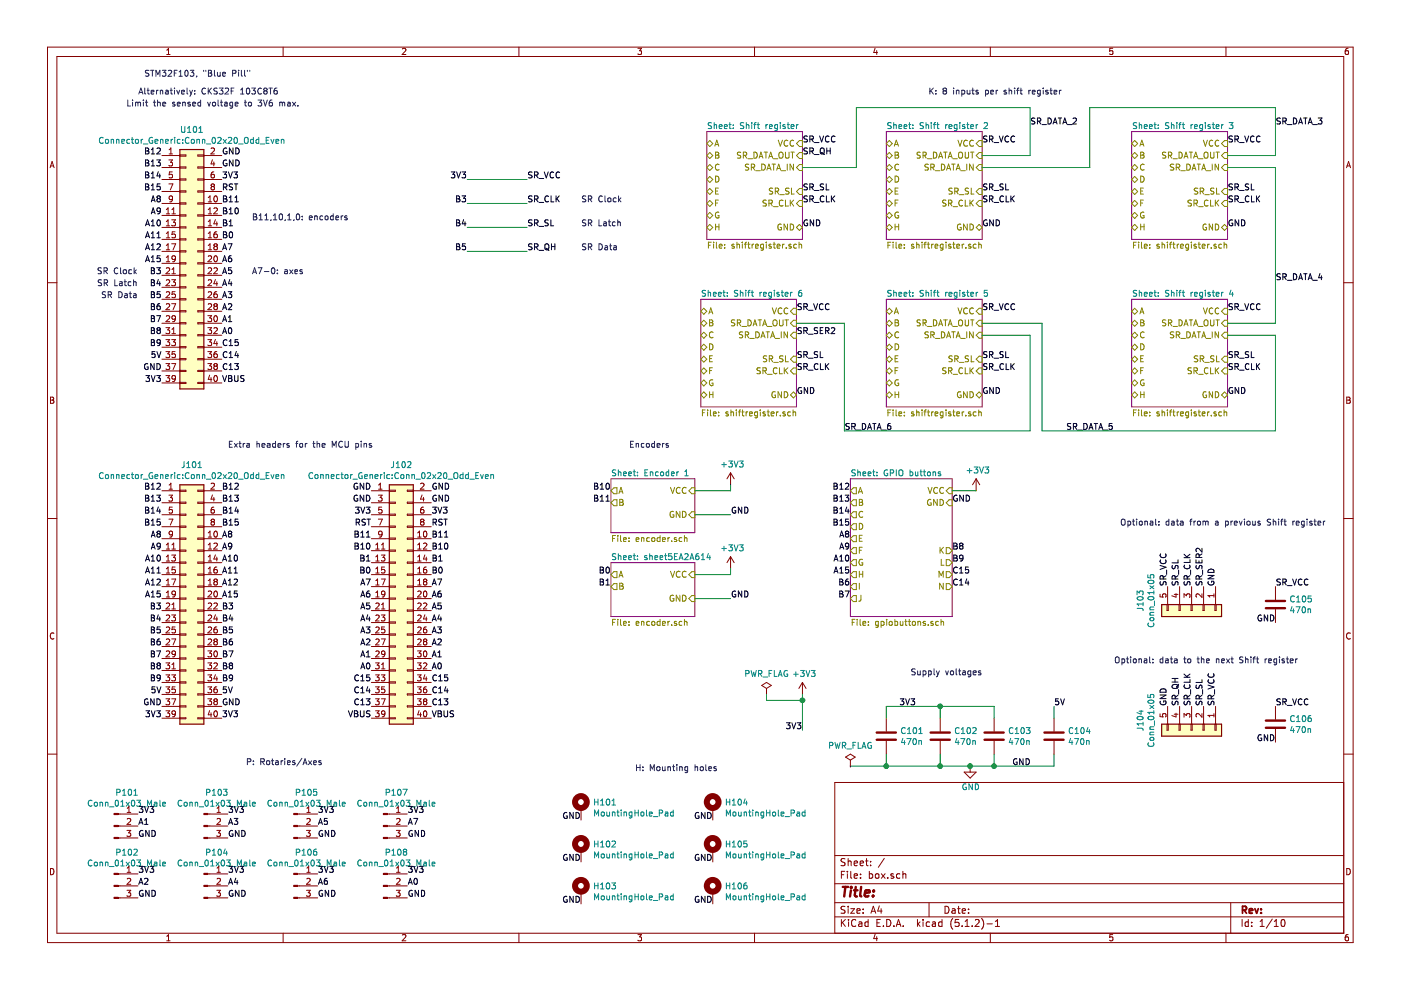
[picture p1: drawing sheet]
EESchema Schematic File Version 4
LIBS:box-cache
EELAYER 29 0
EELAYER END
$Descr A4 11693 8268
encoding utf-8
Sheet 1 10
Title ""
Date ""
Rev ""
Comp ""
Comment1 ""
Comment2 ""
Comment3 ""
Comment4 ""
$EndDescr
$Comp
L power:GND #PWR0104
U 1 1
P 8100 6400
F 0 "#PWR0104" H 8100 6150 50  0001 C CNN
F 1 "GND" H 8105 6227 50  0000 C CNN
F 2 "" H 8100 6400 50  0001 C CNN
F 3 "" H 8100 6400 50  0001 C CNN
	1    8100 6400
	1    0    0    -1  
$EndComp
Text Label 8450 6400 0    50   ~ 0
GND
Text Notes 7750 800  0    50   ~ 0
K: 8 inputs per shift register
Text Label 4400 1700 0    50   ~ 0
SR_CLK
Text Label 4400 1500 0    50   ~ 0
SR_VCC
$Comp
L Device:C C104
U 1 1
P 8800 6150
F 0 "C104" H 8915 6196 50  0000 L CNN
F 1 "470n" H 8915 6105 50  0000 L CNN
F 2 "Capacitor_SMD:C_0805_2012Metric_Pad1.15x1.40mm_HandSolder" H 8838 6000 50  0001 C CNN
F 3 "~" H 8800 6150 50  0001 C CNN
	1    8800 6150
	1    0    0    -1  
$EndComp
Text Label 4400 2100 0    50   ~ 0
SR_QH
Text Notes 4850 2100 0    50   ~ 0
SR Data
Text Notes 4850 1700 0    50   ~ 0
SR Clock
Text Label 4400 1900 0    50   ~ 0
SR_SL
$Comp
L Mechanical:MountingHole_Pad H101
U 1 1
P 4850 6750
F 0 "H101" H 4950 6799 50  0000 L CNN
F 1 "MountingHole_Pad" H 4950 6708 50  0000 L CNN
F 2 "MountingHole:MountingHole_3.2mm_M3_DIN965_Pad" H 4850 6750 50  0001 C CNN
F 3 "~" H 4850 6750 50  0001 C CNN
	1    4850 6750
	1    0    0    -1  
$EndComp
Text Label 4850 6850 2    50   ~ 0
GND
Text Label 4850 7200 2    50   ~ 0
GND
$Comp
L Connector_Generic:Conn_01x05 J103
U 1 1
P 9950 5100
F 0 "J103" H 9868 4675 50  0000 C CNN
F 1 "Conn_01x05" H 9868 4766 50  0000 C CNN
F 2 "Connector_PinSocket_2.54mm:PinSocket_1x05_P2.54mm_Horizontal" H 9950 5100 50  0001 C CNN
F 3 "~" H 9950 5100 50  0001 C CNN
	1    9950 5100
	0    1    1    0   
$EndComp
Text Notes 9350 4400 0    50   ~ 0
Optional: data from a previous Shift register
Text Label 10050 4900 1    50   ~ 0
SR_SER2
Text Label 10150 4900 1    50   ~ 0
GND
Text Label 9750 4900 1    50   ~ 0
SR_VCC
Text Label 9950 4900 1    50   ~ 0
SR_CLK
Text Label 9850 4900 1    50   ~ 0
SR_SL
$Comp
L Mechanical:MountingHole_Pad H102
U 1 1
P 4850 7100
F 0 "H102" H 4950 7149 50  0000 L CNN
F 1 "MountingHole_Pad" H 4950 7058 50  0000 L CNN
F 2 "MountingHole:MountingHole_3.2mm_M3_DIN965_Pad" H 4850 7100 50  0001 C CNN
F 3 "~" H 4850 7100 50  0001 C CNN
	1    4850 7100
	1    0    0    -1  
$EndComp
Text Label 4850 7550 2    50   ~ 0
GND
$Comp
L Mechanical:MountingHole_Pad H103
U 1 1
P 4850 7450
F 0 "H103" H 4950 7499 50  0000 L CNN
F 1 "MountingHole_Pad" H 4950 7408 50  0000 L CNN
F 2 "MountingHole:MountingHole_3.2mm_M3_DIN965_Pad" H 4850 7450 50  0001 C CNN
F 3 "~" H 4850 7450 50  0001 C CNN
	1    4850 7450
	1    0    0    -1  
$EndComp
Wire Wire Line
	3900 1500 4400 1500
Text Label 5950 7550 2    50   ~ 0
GND
$Comp
L Mechanical:MountingHole_Pad H106
U 1 1
P 5950 7450
F 0 "H106" H 6050 7499 50  0000 L CNN
F 1 "MountingHole_Pad" H 6050 7408 50  0000 L CNN
F 2 "MountingHole:MountingHole_3.2mm_M3_DIN965_Pad" H 5950 7450 50  0001 C CNN
F 3 "~" H 5950 7450 50  0001 C CNN
	1    5950 7450
	1    0    0    -1  
$EndComp
Text Label 5950 6850 2    50   ~ 0
GND
$Comp
L Mechanical:MountingHole_Pad H104
U 1 1
P 5950 6750
F 0 "H104" H 6050 6799 50  0000 L CNN
F 1 "MountingHole_Pad" H 6050 6708 50  0000 L CNN
F 2 "MountingHole:MountingHole_3.2mm_M3_DIN965_Pad" H 5950 6750 50  0001 C CNN
F 3 "~" H 5950 6750 50  0001 C CNN
	1    5950 6750
	1    0    0    -1  
$EndComp
Text Label 5950 7200 2    50   ~ 0
GND
$Comp
L Mechanical:MountingHole_Pad H105
U 1 1
P 5950 7100
F 0 "H105" H 6050 7149 50  0000 L CNN
F 1 "MountingHole_Pad" H 6050 7058 50  0000 L CNN
F 2 "MountingHole:MountingHole_3.2mm_M3_DIN965_Pad" H 5950 7100 50  0001 C CNN
F 3 "~" H 5950 7100 50  0001 C CNN
	1    5950 7100
	1    0    0    -1  
$EndComp
$Comp
L Connector_Generic:Conn_01x05 J104
U 1 1
P 9950 6100
F 0 "J104" H 9868 5675 50  0000 C CNN
F 1 "Conn_01x05" H 9868 5766 50  0000 C CNN
F 2 "Connector_PinSocket_2.54mm:PinSocket_1x05_P2.54mm_Horizontal" H 9950 6100 50  0001 C CNN
F 3 "~" H 9950 6100 50  0001 C CNN
	1    9950 6100
	0    1    1    0   
$EndComp
Text Notes 9300 5550 0    50   ~ 0
Optional: data to the next Shift register
Text Label 9750 5900 1    50   ~ 0
GND
Text Label 10150 5900 1    50   ~ 0
SR_VCC
Text Label 9950 5900 1    50   ~ 0
SR_CLK
Text Label 10050 5900 1    50   ~ 0
SR_SL
Text Label 9850 5900 1    50   ~ 0
SR_QH
$Sheet
S 5900 1100 800  900 
U 5E3CAA3D
F0 "Shift register" 50
F1 "shiftregister.sch" 50
F2 "VCC" I R 6700 1200 50 
F3 "GND" B R 6700 1900 50 
F4 "A" B L 5900 1200 50 
F5 "B" B L 5900 1300 50 
F6 "D" B L 5900 1500 50 
F7 "C" B L 5900 1400 50 
F8 "F" B L 5900 1700 50 
F9 "E" B L 5900 1600 50 
F10 "G" B L 5900 1800 50 
F11 "H" B L 5900 1900 50 
F12 "SR_DATA_OUT" I R 6700 1300 50 
F13 "SR_DATA_IN" I R 6700 1400 50 
F14 "SR_SL" I R 6700 1600 50 
F15 "SR_CLK" I R 6700 1700 50 
$EndSheet
Text Label 6700 1900 0    50   ~ 0
GND
Text Label 6700 1200 0    50   ~ 0
SR_VCC
Text Label 6700 1700 0    50   ~ 0
SR_CLK
Text Label 6700 1600 0    50   ~ 0
SR_SL
Text Notes 2050 6400 0    50   ~ 0
P: Rotaries/Axes
Text Label 1150 7000 0    50   ~ 0
GND
Text Label 1900 7000 0    50   ~ 0
GND
$Comp
L Connector:Conn_01x03_Male P103
U 1 1
P 1700 6900
F 0 "P103" H 1808 7181 50  0000 C CNN
F 1 "Conn_01x03_Male" H 1808 7090 50  0000 C CNN
F 2 "Connector_PinHeader_2.54mm:PinHeader_1x03_P2.54mm_Vertical" H 1700 6900 50  0001 C CNN
F 3 "~" H 1700 6900 50  0001 C CNN
	1    1700 6900
	1    0    0    -1  
$EndComp
$Comp
L Connector:Conn_01x03_Male P101
U 1 1
P 950 6900
F 0 "P101" H 1058 7181 50  0000 C CNN
F 1 "Conn_01x03_Male" H 1058 7090 50  0000 C CNN
F 2 "Connector_PinHeader_2.54mm:PinHeader_1x03_P2.54mm_Vertical" H 950 6900 50  0001 C CNN
F 3 "~" H 950 6900 50  0001 C CNN
	1    950  6900
	1    0    0    -1  
$EndComp
Text Label 2650 7000 0    50   ~ 0
GND
$Comp
L Connector:Conn_01x03_Male P105
U 1 1
P 2450 6900
F 0 "P105" H 2558 7181 50  0000 C CNN
F 1 "Conn_01x03_Male" H 2558 7090 50  0000 C CNN
F 2 "Connector_PinHeader_2.54mm:PinHeader_1x03_P2.54mm_Vertical" H 2450 6900 50  0001 C CNN
F 3 "~" H 2450 6900 50  0001 C CNN
	1    2450 6900
	1    0    0    -1  
$EndComp
$Comp
L Device:C C105
U 1 1
P 10650 5050
F 0 "C105" H 10765 5096 50  0000 L CNN
F 1 "470n" H 10765 5005 50  0000 L CNN
F 2 "Capacitor_SMD:C_0805_2012Metric_Pad1.15x1.40mm_HandSolder" H 10688 4900 50  0001 C CNN
F 3 "~" H 10650 5050 50  0001 C CNN
	1    10650 5050
	1    0    0    -1  
$EndComp
Text Label 10650 4900 0    50   ~ 0
SR_VCC
Text Label 10650 5200 2    50   ~ 0
GND
$Comp
L Device:C C106
U 1 1
P 10650 6050
F 0 "C106" H 10765 6096 50  0000 L CNN
F 1 "470n" H 10765 6005 50  0000 L CNN
F 2 "Capacitor_SMD:C_0805_2012Metric_Pad1.15x1.40mm_HandSolder" H 10688 5900 50  0001 C CNN
F 3 "~" H 10650 6050 50  0001 C CNN
	1    10650 6050
	1    0    0    -1  
$EndComp
Text Label 10650 5900 0    50   ~ 0
SR_VCC
Text Label 10650 6200 2    50   ~ 0
GND
Text Label 1850 1300 0    50   ~ 0
GND
Text Label 1850 1400 0    50   ~ 0
GND
Text Label 1850 1500 0    50   ~ 0
3V3
Text Label 1350 1300 2    50   ~ 0
B12
Text Label 1350 1400 2    50   ~ 0
B13
Text Label 1350 1500 2    50   ~ 0
B14
Text Label 1350 1600 2    50   ~ 0
B15
Text Label 1350 1700 2    50   ~ 0
A8
Text Label 1350 1800 2    50   ~ 0
A9
Text Label 1350 1900 2    50   ~ 0
A10
Text Label 1350 2200 2    50   ~ 0
A15
Text Label 1350 2300 2    50   ~ 0
B3
Text Label 1350 2400 2    50   ~ 0
B4
Text Label 1350 2500 2    50   ~ 0
B5
Text Label 1350 2600 2    50   ~ 0
B6
Text Label 1350 2700 2    50   ~ 0
B7
Text Label 1350 2800 2    50   ~ 0
B8
Text Label 1350 2900 2    50   ~ 0
B9
Text Label 1350 3000 2    50   ~ 0
5V
Text Label 1350 3100 2    50   ~ 0
GND
Text Label 1350 3200 2    50   ~ 0
3V3
Text Label 1850 1700 0    50   ~ 0
B11
Text Label 1850 1800 0    50   ~ 0
B10
Text Label 1850 1900 0    50   ~ 0
B1
Text Label 1850 2000 0    50   ~ 0
B0
Text Label 1850 2100 0    50   ~ 0
A7
Text Label 1850 2200 0    50   ~ 0
A6
Text Label 1850 2300 0    50   ~ 0
A5
Text Label 1850 2400 0    50   ~ 0
A4
Text Label 1850 2500 0    50   ~ 0
A3
Text Label 1850 2600 0    50   ~ 0
A2
Text Label 1850 2700 0    50   ~ 0
A1
Text Label 1850 2800 0    50   ~ 0
A0
Text Label 1850 2900 0    50   ~ 0
C15
Text Label 1850 3000 0    50   ~ 0
C14
Text Notes 1150 800  0    50   ~ 0
Alternatively: CKS32F 103C8T6
Text Notes 2100 2300 0    50   ~ 0
A7-0: axes
Text Notes 1050 900  0    50   ~ 0
Limit the sensed voltage to 3V6 max.
$Comp
L Connector_Generic:Conn_02x20_Odd_Even U101
U 1 1
P 1550 2200
F 0 "U101" H 1600 3317 50  0000 C CNN
F 1 "Connector_Generic:Conn_02x20_Odd_Even" H 1600 3226 50  0000 C CNN
F 2 "buttonbox:STM32" H 1550 2200 50  0001 C CNN
F 3 "~" H 1550 2200 50  0001 C CNN
	1    1550 2200
	1    0    0    -1  
$EndComp
Text Label 1150 6800 0    50   ~ 0
3V3
Text Label 1900 6800 0    50   ~ 0
3V3
Text Label 2650 6800 0    50   ~ 0
3V3
Text Label 3400 6900 0    50   ~ 0
A7
Text Label 2650 7400 0    50   ~ 0
A6
Text Label 2650 6900 0    50   ~ 0
A5
Text Label 1900 7400 0    50   ~ 0
A4
Text Label 1900 6900 0    50   ~ 0
A3
Text Label 1150 7400 0    50   ~ 0
A2
Text Label 1150 6900 0    50   ~ 0
A1
Text Label 3400 7400 0    50   ~ 0
A0
Text Label 3400 7000 0    50   ~ 0
GND
$Comp
L Connector:Conn_01x03_Male P107
U 1 1
P 3200 6900
F 0 "P107" H 3308 7181 50  0000 C CNN
F 1 "Conn_01x03_Male" H 3308 7090 50  0000 C CNN
F 2 "Connector_PinHeader_2.54mm:PinHeader_1x03_P2.54mm_Vertical" H 3200 6900 50  0001 C CNN
F 3 "~" H 3200 6900 50  0001 C CNN
	1    3200 6900
	1    0    0    -1  
$EndComp
Text Label 3400 6800 0    50   ~ 0
3V3
Text Label 1150 7500 0    50   ~ 0
GND
Text Label 1900 7500 0    50   ~ 0
GND
$Comp
L Connector:Conn_01x03_Male P104
U 1 1
P 1700 7400
F 0 "P104" H 1808 7681 50  0000 C CNN
F 1 "Conn_01x03_Male" H 1808 7590 50  0000 C CNN
F 2 "Connector_PinHeader_2.54mm:PinHeader_1x03_P2.54mm_Vertical" H 1700 7400 50  0001 C CNN
F 3 "~" H 1700 7400 50  0001 C CNN
	1    1700 7400
	1    0    0    -1  
$EndComp
$Comp
L Connector:Conn_01x03_Male P102
U 1 1
P 950 7400
F 0 "P102" H 1058 7681 50  0000 C CNN
F 1 "Conn_01x03_Male" H 1058 7590 50  0000 C CNN
F 2 "Connector_PinHeader_2.54mm:PinHeader_1x03_P2.54mm_Vertical" H 950 7400 50  0001 C CNN
F 3 "~" H 950 7400 50  0001 C CNN
	1    950  7400
	1    0    0    -1  
$EndComp
Text Label 2650 7500 0    50   ~ 0
GND
$Comp
L Connector:Conn_01x03_Male P106
U 1 1
P 2450 7400
F 0 "P106" H 2558 7681 50  0000 C CNN
F 1 "Conn_01x03_Male" H 2558 7590 50  0000 C CNN
F 2 "Connector_PinHeader_2.54mm:PinHeader_1x03_P2.54mm_Vertical" H 2450 7400 50  0001 C CNN
F 3 "~" H 2450 7400 50  0001 C CNN
	1    2450 7400
	1    0    0    -1  
$EndComp
Text Label 1150 7300 0    50   ~ 0
3V3
Text Label 1900 7300 0    50   ~ 0
3V3
Text Label 2650 7300 0    50   ~ 0
3V3
Text Label 3400 7500 0    50   ~ 0
GND
$Comp
L Connector:Conn_01x03_Male P108
U 1 1
P 3200 7400
F 0 "P108" H 3308 7681 50  0000 C CNN
F 1 "Conn_01x03_Male" H 3308 7590 50  0000 C CNN
F 2 "Connector_PinHeader_2.54mm:PinHeader_1x03_P2.54mm_Vertical" H 3200 7400 50  0001 C CNN
F 3 "~" H 3200 7400 50  0001 C CNN
	1    3200 7400
	1    0    0    -1  
$EndComp
Text Label 3400 7300 0    50   ~ 0
3V3
$Comp
L power:+3V3 #PWR0103
U 1 1
P 6700 5800
F 0 "#PWR0103" H 6700 5650 50  0001 C CNN
F 1 "+3V3" H 6715 5973 50  0000 C CNN
F 2 "" H 6700 5800 50  0001 C CNN
F 3 "" H 6700 5800 50  0001 C CNN
	1    6700 5800
	1    0    0    -1  
$EndComp
Text Label 8800 5900 0    50   ~ 0
5V
Text Label 6700 6100 2    50   ~ 0
3V3
$Comp
L Device:C C103
U 1 1
P 8300 6150
F 0 "C103" H 8415 6196 50  0000 L CNN
F 1 "470n" H 8415 6105 50  0000 L CNN
F 2 "Capacitor_SMD:C_0805_2012Metric_Pad1.15x1.40mm_HandSolder" H 8338 6000 50  0001 C CNN
F 3 "~" H 8300 6150 50  0001 C CNN
	1    8300 6150
	1    0    0    -1  
$EndComp
Text Label 3900 1500 2    50   ~ 0
3V3
Text Label 3900 1700 2    50   ~ 0
B3
Wire Wire Line
	3900 1700 4400 1700
Text Notes 4850 1900 0    50   ~ 0
SR Latch
Text Notes 5300 6450 0    50   ~ 0
H: Mounting holes
$Sheet
S 7400 1100 800  900 
U 5E9EC3F8
F0 "Shift register 2" 50
F1 "shiftregister.sch" 50
F2 "VCC" I R 8200 1200 50 
F3 "GND" B R 8200 1900 50 
F4 "A" B L 7400 1200 50 
F5 "B" B L 7400 1300 50 
F6 "D" B L 7400 1500 50 
F7 "C" B L 7400 1400 50 
F8 "F" B L 7400 1700 50 
F9 "E" B L 7400 1600 50 
F10 "G" B L 7400 1800 50 
F11 "H" B L 7400 1900 50 
F12 "SR_DATA_OUT" I R 8200 1300 50 
F13 "SR_DATA_IN" I R 8200 1400 50 
F14 "SR_SL" I R 8200 1600 50 
F15 "SR_CLK" I R 8200 1700 50 
$EndSheet
Text Label 8200 1900 0    50   ~ 0
GND
Text Label 8200 1200 0    50   ~ 0
SR_VCC
Text Label 8200 1700 0    50   ~ 0
SR_CLK
Text Label 8200 1600 0    50   ~ 0
SR_SL
Wire Wire Line
	8200 1300 8600 1300
Wire Wire Line
	7150 1400 6700 1400
Wire Wire Line
	7150 1400 7150 900 
Wire Wire Line
	7150 900  8600 900 
Wire Wire Line
	8600 900  8600 1300
$Sheet
S 9450 1100 800  900 
U 5E9EDDB5
F0 "Shift register 3" 50
F1 "shiftregister.sch" 50
F2 "VCC" I R 10250 1200 50 
F3 "GND" B R 10250 1900 50 
F4 "A" B L 9450 1200 50 
F5 "B" B L 9450 1300 50 
F6 "D" B L 9450 1500 50 
F7 "C" B L 9450 1400 50 
F8 "F" B L 9450 1700 50 
F9 "E" B L 9450 1600 50 
F10 "G" B L 9450 1800 50 
F11 "H" B L 9450 1900 50 
F12 "SR_DATA_OUT" I R 10250 1300 50 
F13 "SR_DATA_IN" I R 10250 1400 50 
F14 "SR_SL" I R 10250 1600 50 
F15 "SR_CLK" I R 10250 1700 50 
$EndSheet
Text Label 10250 1900 0    50   ~ 0
GND
Text Label 10250 1200 0    50   ~ 0
SR_VCC
Text Label 10250 1700 0    50   ~ 0
SR_CLK
Text Label 10250 1600 0    50   ~ 0
SR_SL
$Sheet
S 9450 2500 800  900 
U 5E9EDDC9
F0 "Shift register 4" 50
F1 "shiftregister.sch" 50
F2 "VCC" I R 10250 2600 50 
F3 "GND" B R 10250 3300 50 
F4 "A" B L 9450 2600 50 
F5 "B" B L 9450 2700 50 
F6 "D" B L 9450 2900 50 
F7 "C" B L 9450 2800 50 
F8 "F" B L 9450 3100 50 
F9 "E" B L 9450 3000 50 
F10 "G" B L 9450 3200 50 
F11 "H" B L 9450 3300 50 
F12 "SR_DATA_OUT" I R 10250 2700 50 
F13 "SR_DATA_IN" I R 10250 2800 50 
F14 "SR_SL" I R 10250 3000 50 
F15 "SR_CLK" I R 10250 3100 50 
$EndSheet
Text Label 10250 3300 0    50   ~ 0
GND
Text Label 10250 2600 0    50   ~ 0
SR_VCC
Text Label 10250 3100 0    50   ~ 0
SR_CLK
Text Label 10250 3000 0    50   ~ 0
SR_SL
Wire Wire Line
	10250 2700 10650 2700
Text Label 1350 4100 2    50   ~ 0
B12
Text Label 1350 4200 2    50   ~ 0
B13
Text Label 1350 4300 2    50   ~ 0
B14
Text Label 1350 4400 2    50   ~ 0
B15
Text Label 1350 4500 2    50   ~ 0
A8
Text Label 1350 4600 2    50   ~ 0
A9
Text Label 1350 4700 2    50   ~ 0
A10
Text Label 1350 4800 2    50   ~ 0
A11
Text Label 1350 4900 2    50   ~ 0
A12
Text Label 1350 5000 2    50   ~ 0
A15
Text Label 1350 5100 2    50   ~ 0
B3
Text Label 1350 5200 2    50   ~ 0
B4
Text Label 1350 5300 2    50   ~ 0
B5
Text Label 1350 5400 2    50   ~ 0
B6
Text Label 1350 5500 2    50   ~ 0
B7
Text Label 1350 5600 2    50   ~ 0
B8
Text Label 1350 5700 2    50   ~ 0
B9
Text Label 1350 5800 2    50   ~ 0
5V
Text Label 1350 5900 2    50   ~ 0
GND
Text Label 1350 6000 2    50   ~ 0
3V3
Text Label 6700 1300 0    50   ~ 0
SR_QH
Text Label 3900 1900 2    50   ~ 0
B4
Text Label 3900 2100 2    50   ~ 0
B5
Wire Wire Line
	3900 2100 4400 2100
Wire Wire Line
	3900 1900 4400 1900
$Comp
L Connector_Generic:Conn_02x20_Odd_Even J101
U 1 1
P 1550 5000
F 0 "J101" H 1600 6117 50  0000 C CNN
F 1 "Connector_Generic:Conn_02x20_Odd_Even" H 1600 6026 50  0000 C CNN
F 2 "Connector_PinHeader_2.54mm:PinHeader_2x20_P2.54mm_Vertical" H 1550 5000 50  0001 C CNN
F 3 "~" H 1550 5000 50  0001 C CNN
	1    1550 5000
	1    0    0    -1  
$EndComp
Text Label 1850 4100 0    50   ~ 0
B12
Text Label 1850 4200 0    50   ~ 0
B13
Text Label 1850 4300 0    50   ~ 0
B14
Text Label 1850 4400 0    50   ~ 0
B15
Text Label 1850 4500 0    50   ~ 0
A8
Text Label 1850 4600 0    50   ~ 0
A9
Text Label 1850 4700 0    50   ~ 0
A10
Text Label 1850 4800 0    50   ~ 0
A11
Text Label 1850 4900 0    50   ~ 0
A12
Text Label 1850 5000 0    50   ~ 0
A15
Text Label 1850 5100 0    50   ~ 0
B3
Text Label 1850 5200 0    50   ~ 0
B4
Text Label 1850 5300 0    50   ~ 0
B5
Text Label 1850 5400 0    50   ~ 0
B6
Text Label 1850 5500 0    50   ~ 0
B7
Text Label 1850 5600 0    50   ~ 0
B8
Text Label 1850 5700 0    50   ~ 0
B9
Text Label 1850 5800 0    50   ~ 0
5V
Text Label 1850 5900 0    50   ~ 0
GND
Text Label 1850 6000 0    50   ~ 0
3V3
Text Notes 7600 5650 0    50   ~ 0
Supply voltages
$Comp
L Device:C C102
U 1 1
P 7850 6150
F 0 "C102" H 7965 6196 50  0000 L CNN
F 1 "470n" H 7965 6105 50  0000 L CNN
F 2 "Capacitor_SMD:C_0805_2012Metric_Pad1.15x1.40mm_HandSolder" H 7888 6000 50  0001 C CNN
F 3 "~" H 7850 6150 50  0001 C CNN
	1    7850 6150
	1    0    0    -1  
$EndComp
$Comp
L Device:C C101
U 1 1
P 7400 6150
F 0 "C101" H 7515 6196 50  0000 L CNN
F 1 "470n" H 7515 6105 50  0000 L CNN
F 2 "Capacitor_SMD:C_0805_2012Metric_Pad1.15x1.40mm_HandSolder" H 7438 6000 50  0001 C CNN
F 3 "~" H 7400 6150 50  0001 C CNN
	1    7400 6150
	1    0    0    -1  
$EndComp
Text Label 8600 1050 0    50   ~ 0
SR_DATA_2
Text Label 10650 1050 0    50   ~ 0
SR_DATA_3
Text Label 10650 2350 0    50   ~ 0
SR_DATA_4
Text Notes 1150 2400 2    50   ~ 0
SR Latch
Text Notes 1150 2500 2    50   ~ 0
SR Data
Text Notes 1150 2300 2    50   ~ 0
SR Clock
$Comp
L Connector_Generic:Conn_02x20_Odd_Even J102
U 1 1
P 3300 5000
F 0 "J102" H 3350 6117 50  0000 C CNN
F 1 "Connector_Generic:Conn_02x20_Odd_Even" H 3350 6026 50  0000 C CNN
F 2 "Connector_PinHeader_2.54mm:PinHeader_2x20_P2.54mm_Vertical" H 3300 5000 50  0001 C CNN
F 3 "~" H 3300 5000 50  0001 C CNN
	1    3300 5000
	1    0    0    -1  
$EndComp
Text Label 3600 4100 0    50   ~ 0
GND
Text Label 3600 4200 0    50   ~ 0
GND
Text Label 3600 4300 0    50   ~ 0
3V3
Text Label 3600 4500 0    50   ~ 0
B11
Text Label 3600 4600 0    50   ~ 0
B10
Text Label 3600 4700 0    50   ~ 0
B1
Text Label 3600 4800 0    50   ~ 0
B0
Text Label 3600 4900 0    50   ~ 0
A7
Text Label 3600 5000 0    50   ~ 0
A6
Text Label 3600 5100 0    50   ~ 0
A5
Text Label 3600 5200 0    50   ~ 0
A4
Text Label 3600 5300 0    50   ~ 0
A3
Text Label 3600 5400 0    50   ~ 0
A2
Text Label 3600 5500 0    50   ~ 0
A1
Text Label 3600 5600 0    50   ~ 0
A0
Text Label 3600 5700 0    50   ~ 0
C15
Text Label 3600 5800 0    50   ~ 0
C14
Text Label 3600 5900 0    50   ~ 0
C13
Text Label 3600 6000 0    50   ~ 0
VBUS
Text Label 3600 4400 0    50   ~ 0
RST
Text Label 3100 4100 2    50   ~ 0
GND
Text Label 3100 4200 2    50   ~ 0
GND
Text Label 3100 4300 2    50   ~ 0
3V3
Text Label 3100 4500 2    50   ~ 0
B11
Text Label 3100 4600 2    50   ~ 0
B10
Text Label 3100 4700 2    50   ~ 0
B1
Text Label 3100 4800 2    50   ~ 0
B0
Text Label 3100 4900 2    50   ~ 0
A7
Text Label 3100 5000 2    50   ~ 0
A6
Text Label 3100 5100 2    50   ~ 0
A5
Text Label 3100 5200 2    50   ~ 0
A4
Text Label 3100 5300 2    50   ~ 0
A3
Text Label 3100 5400 2    50   ~ 0
A2
Text Label 3100 5500 2    50   ~ 0
A1
Text Label 3100 5600 2    50   ~ 0
A0
Text Label 3100 5700 2    50   ~ 0
C15
Text Label 3100 5800 2    50   ~ 0
C14
Text Label 3100 5900 2    50   ~ 0
C13
Text Label 3100 6000 2    50   ~ 0
VBUS
Text Label 3100 4400 2    50   ~ 0
RST
Text Notes 1900 3750 0    50   ~ 0
Extra headers for the MCU pins
Text Notes 1200 650  0    50   ~ 0
STM32F103, "Blue Pill"
Wire Wire Line
	9100 1400 9100 900 
Wire Wire Line
	9100 900  10650 900 
Wire Wire Line
	10650 900  10650 1300
Wire Wire Line
	8200 1400 9100 1400
Wire Wire Line
	10250 1300 10650 1300
Wire Wire Line
	10650 2700 10650 1400
Wire Wire Line
	10650 1400 10250 1400
$Sheet
S 7400 2500 800  900 
U 5EA15F08
F0 "Shift register 5" 50
F1 "shiftregister.sch" 50
F2 "VCC" I R 8200 2600 50 
F3 "GND" B R 8200 3300 50 
F4 "A" B L 7400 2600 50 
F5 "B" B L 7400 2700 50 
F6 "D" B L 7400 2900 50 
F7 "C" B L 7400 2800 50 
F8 "F" B L 7400 3100 50 
F9 "E" B L 7400 3000 50 
F10 "G" B L 7400 3200 50 
F11 "H" B L 7400 3300 50 
F12 "SR_DATA_OUT" I R 8200 2700 50 
F13 "SR_DATA_IN" I R 8200 2800 50 
F14 "SR_SL" I R 8200 3000 50 
F15 "SR_CLK" I R 8200 3100 50 
$EndSheet
Text Label 8200 3300 0    50   ~ 0
GND
Text Label 8200 2600 0    50   ~ 0
SR_VCC
Text Label 8200 3100 0    50   ~ 0
SR_CLK
Text Label 8200 3000 0    50   ~ 0
SR_SL
Text Label 8900 3600 0    50   ~ 0
SR_DATA_5
$Sheet
S 5850 2500 800  900 
U 5EA1793A
F0 "Shift register 6" 50
F1 "shiftregister.sch" 50
F2 "VCC" I R 6650 2600 50 
F3 "GND" B R 6650 3300 50 
F4 "A" B L 5850 2600 50 
F5 "B" B L 5850 2700 50 
F6 "D" B L 5850 2900 50 
F7 "C" B L 5850 2800 50 
F8 "F" B L 5850 3100 50 
F9 "E" B L 5850 3000 50 
F10 "G" B L 5850 3200 50 
F11 "H" B L 5850 3300 50 
F12 "SR_DATA_OUT" I R 6650 2700 50 
F13 "SR_DATA_IN" I R 6650 2800 50 
F14 "SR_SL" I R 6650 3000 50 
F15 "SR_CLK" I R 6650 3100 50 
$EndSheet
Text Label 6650 3300 0    50   ~ 0
GND
Text Label 6650 2600 0    50   ~ 0
SR_VCC
Text Label 6650 3100 0    50   ~ 0
SR_CLK
Text Label 6650 3000 0    50   ~ 0
SR_SL
Text Label 6650 2800 0    50   ~ 0
SR_SER2
Wire Wire Line
	6650 2700 7050 2700
Text Label 7050 3600 0    50   ~ 0
SR_DATA_6
Wire Wire Line
	7050 2700 7050 3600
Wire Wire Line
	7050 3600 8600 3600
Wire Wire Line
	8600 3600 8600 2800
Wire Wire Line
	8600 2800 8200 2800
Wire Wire Line
	8200 2700 8700 2700
Wire Wire Line
	8700 2700 8700 3600
Wire Wire Line
	8700 3600 10650 3600
Wire Wire Line
	10650 3600 10650 2800
Wire Wire Line
	10650 2800 10250 2800
$Sheet
S 5100 4000 700  450 
U 5EA1EFEF
F0 "Encoder 1" 50
F1 "encoder.sch" 50
F2 "A" O L 5100 4100 50 
F3 "B" O L 5100 4200 50 
F4 "VCC" I R 5800 4100 50 
F5 "GND" I R 5800 4300 50 
$EndSheet
Text Label 5100 4200 2    50   ~ 0
B11
Text Label 5100 4100 2    50   ~ 0
B10
Text Label 5100 4900 2    50   ~ 0
B1
Text Label 5100 4800 2    50   ~ 0
B0
$Sheet
S 5100 4700 700  450 
U 5EA2A614
F0 "sheet5EA2A614" 50
F1 "encoder.sch" 50
F2 "A" O L 5100 4800 50 
F3 "B" O L 5100 4900 50 
F4 "VCC" I R 5800 4800 50 
F5 "GND" I R 5800 5000 50 
$EndSheet
$Comp
L power:+3V3 #PWR0101
U 1 1
P 6100 4050
F 0 "#PWR0101" H 6100 3900 50  0001 C CNN
F 1 "+3V3" H 6115 4223 50  0000 C CNN
F 2 "" H 6100 4050 50  0001 C CNN
F 3 "" H 6100 4050 50  0001 C CNN
	1    6100 4050
	1    0    0    -1  
$EndComp
$Comp
L power:+3V3 #PWR0102
U 1 1
P 6100 4750
F 0 "#PWR0102" H 6100 4600 50  0001 C CNN
F 1 "+3V3" H 6115 4923 50  0000 C CNN
F 2 "" H 6100 4750 50  0001 C CNN
F 3 "" H 6100 4750 50  0001 C CNN
	1    6100 4750
	1    0    0    -1  
$EndComp
Wire Wire Line
	6100 4750 6100 4800
Wire Wire Line
	6100 4800 5800 4800
Wire Wire Line
	6100 4050 6100 4100
Wire Wire Line
	6100 4100 5800 4100
Text Label 6100 5000 0    50   ~ 0
GND
Text Label 6100 4300 0    50   ~ 0
GND
Wire Wire Line
	6100 4300 5800 4300
Wire Wire Line
	6100 5000 5800 5000
Text Notes 2100 1850 0    50   ~ 0
B11,10,1,0: encoders
Text Notes 5250 3750 0    50   ~ 0
Encoders
$Sheet
S 7100 4000 850  1150
U 5EA3A401
F0 "GPIO buttons" 50
F1 "gpiobuttons.sch" 50
F2 "VCC" I R 7950 4100 50 
F3 "GND" I R 7950 4200 50 
F4 "A" O L 7100 4100 50 
F5 "B" O L 7100 4200 50 
F6 "C" O L 7100 4300 50 
F7 "D" O L 7100 4400 50 
F8 "E" O L 7100 4500 50 
F9 "F" O L 7100 4600 50 
F10 "G" O L 7100 4700 50 
F11 "H" O L 7100 4800 50 
F12 "I" O L 7100 4900 50 
F13 "J" O L 7100 5000 50 
F14 "K" O R 7950 4600 50 
F15 "L" O R 7950 4700 50 
F16 "M" O R 7950 4800 50 
F17 "N" O R 7950 4900 50 
$EndSheet
Text Label 7100 4100 2    50   ~ 0
B12
Text Label 7100 4200 2    50   ~ 0
B13
Text Label 7100 4300 2    50   ~ 0
B14
Text Label 7100 4400 2    50   ~ 0
B15
Text Label 7100 4500 2    50   ~ 0
A8
Text Label 7100 4600 2    50   ~ 0
A9
Text Label 7100 4700 2    50   ~ 0
A10
Text Label 7100 4900 2    50   ~ 0
B6
Text Label 7100 5000 2    50   ~ 0
B7
Text Label 7950 4600 0    50   ~ 0
B8
Text Label 7950 4700 0    50   ~ 0
B9
Text Label 7100 4800 2    50   ~ 0
A15
Text Label 7950 4800 0    50   ~ 0
C15
Text Label 7950 4900 0    50   ~ 0
C14
Text Label 7950 4200 0    50   ~ 0
GND
$Comp
L power:+3V3 #PWR0114
U 1 1
P 8150 4100
F 0 "#PWR0114" H 8150 3950 50  0001 C CNN
F 1 "+3V3" H 8165 4273 50  0000 C CNN
F 2 "" H 8150 4100 50  0001 C CNN
F 3 "" H 8150 4100 50  0001 C CNN
	1    8150 4100
	1    0    0    -1  
$EndComp
Wire Wire Line
	8150 4100 7950 4100
Wire Wire Line
	7400 6000 7400 5900
Wire Wire Line
	7400 5900 7850 5900
Wire Wire Line
	7850 6000 7850 5900
Connection ~ 7850 5900
Wire Wire Line
	8300 6000 8300 5900
Wire Wire Line
	7400 6300 7400 6400
Wire Wire Line
	7400 6400 7850 6400
Wire Wire Line
	7850 6300 7850 6400
Connection ~ 7850 6400
Wire Wire Line
	7850 6400 8100 6400
Wire Wire Line
	8300 6300 8300 6400
Wire Wire Line
	8300 6400 8100 6400
Connection ~ 8100 6400
Connection ~ 8300 6400
Wire Wire Line
	8800 6300 8800 6400
Wire Wire Line
	8300 6400 8800 6400
$Comp
L power:PWR_FLAG #FLG0101
U 1 1
P 6400 5800
F 0 "#FLG0101" H 6400 5875 50  0001 C CNN
F 1 "PWR_FLAG" H 6400 5973 50  0000 C CNN
F 2 "" H 6400 5800 50  0001 C CNN
F 3 "~" H 6400 5800 50  0001 C CNN
	1    6400 5800
	1    0    0    -1  
$EndComp
Wire Wire Line
	6400 5800 6400 5850
Wire Wire Line
	6400 5850 6700 5850
Connection ~ 6700 5850
Wire Wire Line
	6700 5850 6700 5800
$Comp
L power:PWR_FLAG #FLG0102
U 1 1
P 7100 6400
F 0 "#FLG0102" H 7100 6475 50  0001 C CNN
F 1 "PWR_FLAG" H 7100 6573 50  0000 C CNN
F 2 "" H 7100 6400 50  0001 C CNN
F 3 "~" H 7100 6400 50  0001 C CNN
	1    7100 6400
	1    0    0    -1  
$EndComp
Wire Wire Line
	7100 6400 7400 6400
Connection ~ 7400 6400
Wire Wire Line
	8800 5900 8800 6000
Text Label 7650 5900 2    50   ~ 0
3V3
Wire Wire Line
	7850 5900 8300 5900
Wire Wire Line
	6700 5850 6700 6100
Text Label 1850 3100 0    50   ~ 0
C13
Text Label 1850 3200 0    50   ~ 0
VBUS
Text Label 1850 1600 0    50   ~ 0
RST
Text Label 1350 2000 2    50   ~ 0
A11
Text Label 1350 2100 2    50   ~ 0
A12
$EndSCHEMATC
